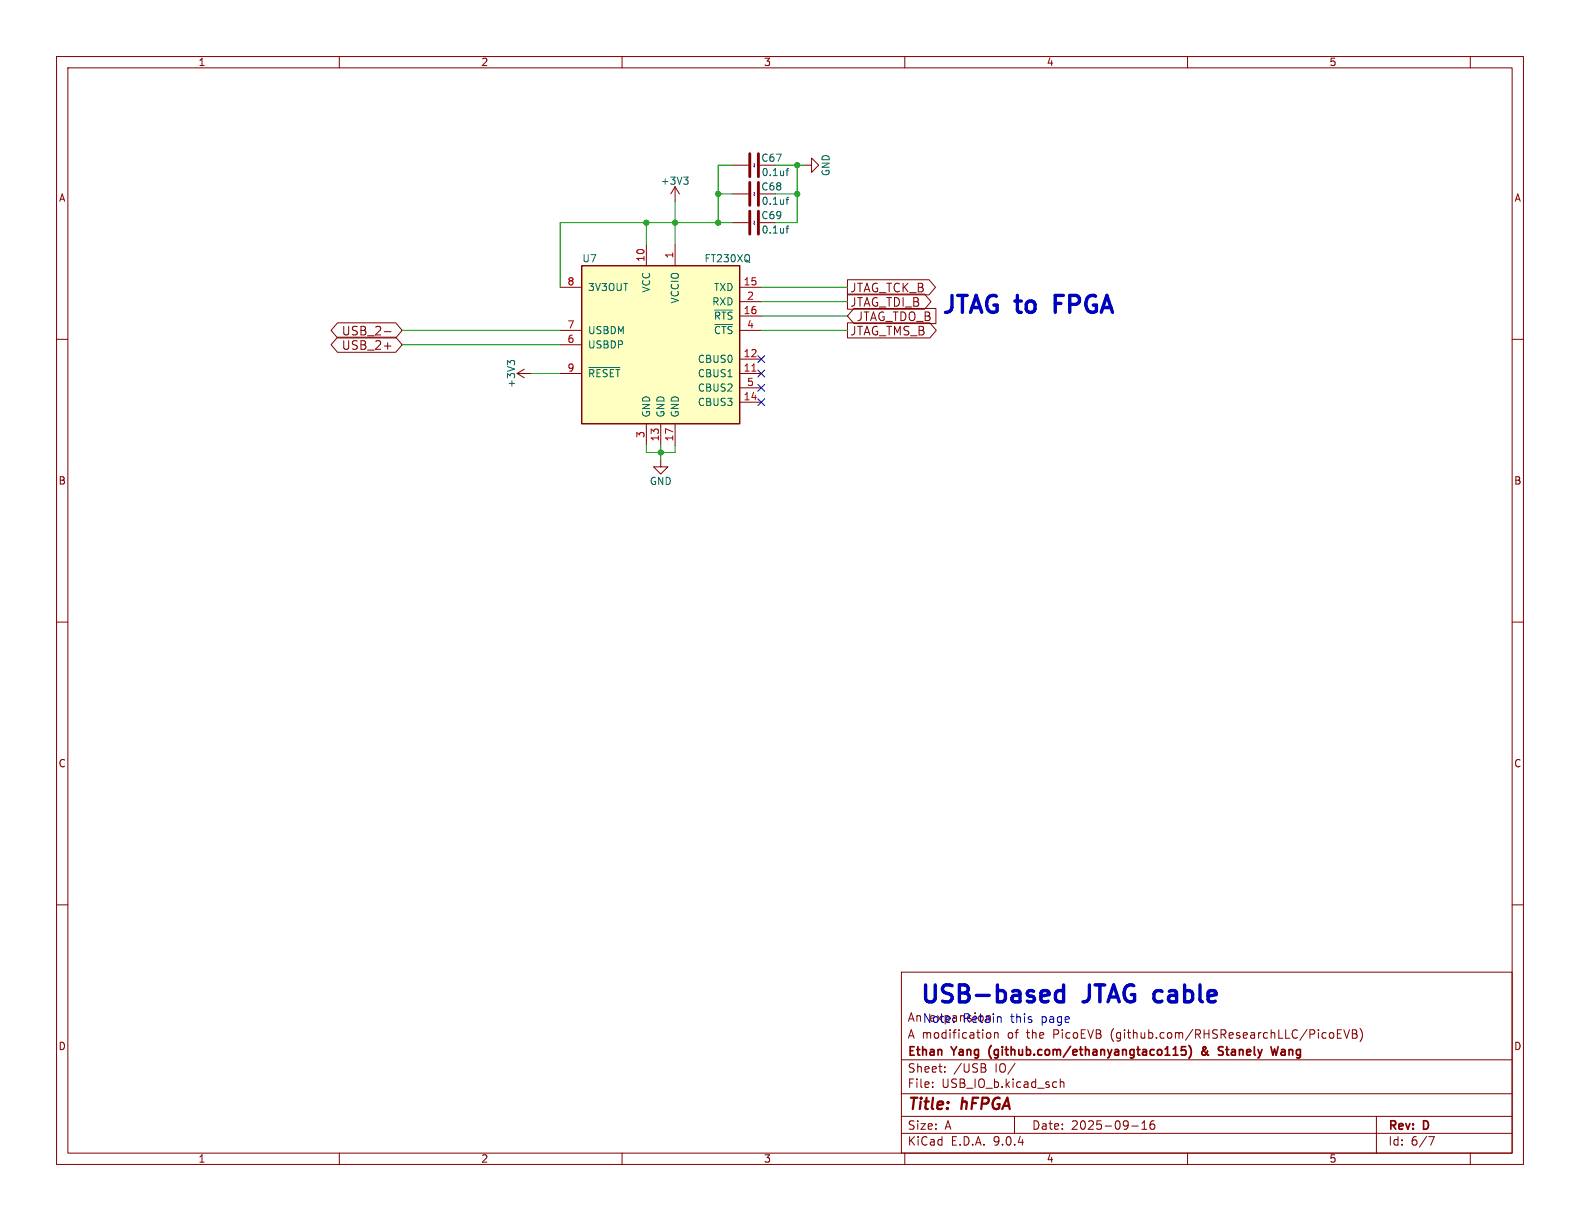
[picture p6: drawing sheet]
(kicad_sch
 (version 20250114)
 (generator "eeschema")
 (generator_version "9.0")
 (paper "A")
 (title_block
  (title "hFPGA")
  (date "2025-09-16")
  (rev "D")
  (company "Ethan Yang (github.com/ethanyangtaco115) & Stanely Wang")
  (comment 1 "A modification of the PicoEVB (github.com/RHSResearchLLC/PicoEVB)")
  (comment 2 "An expansion"))
 (lib_symbols
  (symbol "+3V3_1"
   (power)
   (pin_names
    (offset 0)) (exclude_from_sim no) (in_bom yes) (on_board yes)
   (property "Reference" "#PWR" (at 0 -3.81 0) (effects (font (size 1.27 1.27)) (hide yes)))
   (property "Value" "+3V3" (at 0 3.556 0) (effects (font (size 1.27 1.27))))
   (property "Footprint" "" (at 0 0 0) (effects (font (size 1.27 1.27)) (hide yes)))
   (property "Datasheet" "" (at 0 0 0) (effects (font (size 1.27 1.27)) (hide yes)))
   (property "Description" "" (at 0 0 0) (effects (font (size 1.27 1.27)) (hide yes)))
   (property "Field5" "" (at 0 0 0) (effects (font (size 1.27 1.27)) (hide yes)))
   (symbol "+3V3_1_0_1"
    (polyline (pts (xy -0.762 1.27) (xy 0 2.54)) (stroke (width 0) (type solid)) (fill (type none)))
    (polyline (pts (xy 0 2.54) (xy 0.762 1.27)) (stroke (width 0) (type solid)) (fill (type none)))
    (polyline (pts (xy 0 0) (xy 0 2.54)) (stroke (width 0) (type solid)) (fill (type none))))
   (symbol "+3V3_1_1_1"
    (pin power_in line (at 0 0 90) (length 0) (hide yes) (name "+3V3" (effects (font (size 1.27 1.27)))) (number "1" (effects (font (size 1.27 1.27))))))
   (embedded_fonts no))
  (symbol "+3V3_2"
   (power)
   (pin_names
    (offset 0)) (exclude_from_sim no) (in_bom yes) (on_board yes)
   (property "Reference" "#PWR" (at 0 -3.81 0) (effects (font (size 1.27 1.27)) (hide yes)))
   (property "Value" "+3V3" (at 0 3.556 0) (effects (font (size 1.27 1.27))))
   (property "Footprint" "" (at 0 0 0) (effects (font (size 1.27 1.27)) (hide yes)))
   (property "Datasheet" "" (at 0 0 0) (effects (font (size 1.27 1.27)) (hide yes)))
   (property "Description" "" (at 0 0 0) (effects (font (size 1.27 1.27)) (hide yes)))
   (property "Field5" "" (at 0 0 0) (effects (font (size 1.27 1.27)) (hide yes)))
   (symbol "+3V3_2_0_1"
    (polyline (pts (xy -0.762 1.27) (xy 0 2.54)) (stroke (width 0) (type solid)) (fill (type none)))
    (polyline (pts (xy 0 2.54) (xy 0.762 1.27)) (stroke (width 0) (type solid)) (fill (type none)))
    (polyline (pts (xy 0 0) (xy 0 2.54)) (stroke (width 0) (type solid)) (fill (type none))))
   (symbol "+3V3_2_1_1"
    (pin power_in line (at 0 0 90) (length 0) (hide yes) (name "+3V3" (effects (font (size 1.27 1.27)))) (number "1" (effects (font (size 1.27 1.27))))))
   (embedded_fonts no))
  (symbol "+3V3_3"
   (power)
   (pin_names
    (offset 0)) (exclude_from_sim no) (in_bom yes) (on_board yes)
   (property "Reference" "#PWR051" (at 0 -3.81 0) (effects (font (size 1.27 1.27)) (hide yes)))
   (property "Value" "+3V3" (at 0 3.556 0) (effects (font (size 1.27 1.27))))
   (property "Footprint" "" (at 0 0 0) (effects (font (size 1.27 1.27))))
   (property "Datasheet" "" (at 0 0 0) (effects (font (size 1.27 1.27))))
   (property "Description" "" (at 0 0 0) (effects (font (size 1.27 1.27))))
   (symbol "+3V3_3_0_1"
    (polyline (pts (xy -0.762 1.27) (xy 0 2.54)) (stroke (width 0) (type solid)) (fill (type none)))
    (polyline (pts (xy 0 2.54) (xy 0.762 1.27)) (stroke (width 0) (type solid)) (fill (type none)))
    (polyline (pts (xy 0 0) (xy 0 2.54)) (stroke (width 0) (type solid)) (fill (type none))))
   (symbol "+3V3_3_1_1"
    (pin power_in line (at 0 0 90) (length 0) (hide yes) (name "+3V3" (effects (font (size 1.27 1.27)))) (number "1" (effects (font (size 1.27 1.27))))))
   (embedded_fonts no))
  (symbol "+3V3_4"
   (power)
   (pin_names
    (offset 0)) (exclude_from_sim no) (in_bom yes) (on_board yes)
   (property "Reference" "#PWR052" (at 0 -3.81 0) (effects (font (size 1.27 1.27)) (hide yes)))
   (property "Value" "+3V3" (at 0 3.556 0) (effects (font (size 1.27 1.27))))
   (property "Footprint" "" (at 0 0 0) (effects (font (size 1.27 1.27))))
   (property "Datasheet" "" (at 0 0 0) (effects (font (size 1.27 1.27))))
   (property "Description" "" (at 0 0 0) (effects (font (size 1.27 1.27))))
   (symbol "+3V3_4_0_1"
    (polyline (pts (xy -0.762 1.27) (xy 0 2.54)) (stroke (width 0) (type solid)) (fill (type none)))
    (polyline (pts (xy 0 2.54) (xy 0.762 1.27)) (stroke (width 0) (type solid)) (fill (type none)))
    (polyline (pts (xy 0 0) (xy 0 2.54)) (stroke (width 0) (type solid)) (fill (type none))))
   (symbol "+3V3_4_1_1"
    (pin power_out line (at 0 0 90) (length 0) (hide yes) (name "+3V3" (effects (font (size 1.27 1.27)))) (number "1" (effects (font (size 1.27 1.27))))))
   (embedded_fonts no))
  (symbol "C_1"
   (pin_numbers (hide yes))
   (pin_names
    (offset 0.254)) (exclude_from_sim no) (in_bom yes) (on_board yes)
   (property "Reference" "C" (at 0.635 2.54 0) (effects (font (size 1.27 1.27)) (justify left)))
   (property "Value" "C" (at 0.635 -2.54 0) (effects (font (size 1.27 1.27)) (justify left)))
   (property "Footprint" "" (at 0.9652 -3.81 0) (effects (font (size 1.27 1.27)) (hide yes)))
   (property "Datasheet" "" (at 0 0 0) (effects (font (size 1.27 1.27)) (hide yes)))
   (property "Description" "" (at 0 0 0) (effects (font (size 1.27 1.27)) (hide yes)))
   (property "Field5" "" (at 0 0 0) (effects (font (size 1.27 1.27)) (hide yes)))
   (symbol "C_1_0_1"
    (polyline (pts (xy -2.032 0.762) (xy 2.032 0.762)) (stroke (width 0.508) (type solid)) (fill (type none)))
    (polyline (pts (xy -2.032 -0.762) (xy 2.032 -0.762)) (stroke (width 0.508) (type solid)) (fill (type none))))
   (symbol "C_1_1_1"
    (pin passive line (at 0 3.81 270) (length 2.794) (name "~" (effects (font (size 1.27 1.27)))) (number "1" (effects (font (size 1.27 1.27)))))
    (pin passive line (at 0 -3.81 90) (length 2.794) (name "~" (effects (font (size 1.27 1.27)))) (number "2" (effects (font (size 1.27 1.27))))))
   (embedded_fonts no))
  (symbol "C_2"
   (pin_numbers (hide yes))
   (pin_names
    (offset 0.254)) (exclude_from_sim no) (in_bom yes) (on_board yes)
   (property "Reference" "C" (at 0.635 2.54 0) (effects (font (size 1.27 1.27)) (justify left)))
   (property "Value" "C" (at 0.635 -2.54 0) (effects (font (size 1.27 1.27)) (justify left)))
   (property "Footprint" "" (at 0.9652 -3.81 0) (effects (font (size 1.27 1.27)) (hide yes)))
   (property "Datasheet" "" (at 0 0 0) (effects (font (size 1.27 1.27)) (hide yes)))
   (property "Description" "" (at 0 0 0) (effects (font (size 1.27 1.27)) (hide yes)))
   (property "Field5" "" (at 0 0 0) (effects (font (size 1.27 1.27)) (hide yes)))
   (symbol "C_2_0_1"
    (polyline (pts (xy -2.032 0.762) (xy 2.032 0.762)) (stroke (width 0.508) (type solid)) (fill (type none)))
    (polyline (pts (xy -2.032 -0.762) (xy 2.032 -0.762)) (stroke (width 0.508) (type solid)) (fill (type none))))
   (symbol "C_2_1_1"
    (pin passive line (at 0 3.81 270) (length 2.794) (name "~" (effects (font (size 1.27 1.27)))) (number "1" (effects (font (size 1.27 1.27)))))
    (pin passive line (at 0 -3.81 90) (length 2.794) (name "~" (effects (font (size 1.27 1.27)))) (number "2" (effects (font (size 1.27 1.27))))))
   (embedded_fonts no))
  (symbol "C_3"
   (pin_numbers (hide yes))
   (pin_names
    (offset 0.254)) (exclude_from_sim no) (in_bom yes) (on_board yes)
   (property "Reference" "C" (at 0.635 2.54 0) (effects (font (size 1.27 1.27)) (justify left)))
   (property "Value" "C" (at 0.635 -2.54 0) (effects (font (size 1.27 1.27)) (justify left)))
   (property "Footprint" "" (at 0.9652 -3.81 0) (effects (font (size 1.27 1.27)) (hide yes)))
   (property "Datasheet" "" (at 0 0 0) (effects (font (size 1.27 1.27)) (hide yes)))
   (property "Description" "" (at 0 0 0) (effects (font (size 1.27 1.27)) (hide yes)))
   (property "Field5" "" (at 0 0 0) (effects (font (size 1.27 1.27)) (hide yes)))
   (symbol "C_3_0_1"
    (polyline (pts (xy -2.032 0.762) (xy 2.032 0.762)) (stroke (width 0.508) (type solid)) (fill (type none)))
    (polyline (pts (xy -2.032 -0.762) (xy 2.032 -0.762)) (stroke (width 0.508) (type solid)) (fill (type none))))
   (symbol "C_3_1_1"
    (pin passive line (at 0 3.81 270) (length 2.794) (name "~" (effects (font (size 1.27 1.27)))) (number "1" (effects (font (size 1.27 1.27)))))
    (pin passive line (at 0 -3.81 90) (length 2.794) (name "~" (effects (font (size 1.27 1.27)))) (number "2" (effects (font (size 1.27 1.27))))))
   (embedded_fonts no))
  (symbol "C_4"
   (pin_numbers (hide yes))
   (pin_names
    (offset 0.254)) (exclude_from_sim no) (in_bom yes) (on_board yes)
   (property "Reference" "C" (at 0.635 2.54 0) (effects (font (size 1.27 1.27)) (justify left)))
   (property "Value" "C" (at 0.635 -2.54 0) (effects (font (size 1.27 1.27)) (justify left)))
   (property "Footprint" "" (at 0.9652 -3.81 0) (effects (font (size 1.27 1.27)) (hide yes)))
   (property "Datasheet" "" (at 0 0 0) (effects (font (size 1.27 1.27)) (hide yes)))
   (property "Description" "" (at 0 0 0) (effects (font (size 1.27 1.27)) (hide yes)))
   (property "Field5" "" (at 0 0 0) (effects (font (size 1.27 1.27)) (hide yes)))
   (symbol "C_4_0_1"
    (polyline (pts (xy -2.032 0.762) (xy 2.032 0.762)) (stroke (width 0.508) (type solid)) (fill (type none)))
    (polyline (pts (xy -2.032 -0.762) (xy 2.032 -0.762)) (stroke (width 0.508) (type solid)) (fill (type none))))
   (symbol "C_4_1_1"
    (pin passive line (at 0 3.81 270) (length 2.794) (name "~" (effects (font (size 1.27 1.27)))) (number "1" (effects (font (size 1.27 1.27)))))
    (pin passive line (at 0 -3.81 90) (length 2.794) (name "~" (effects (font (size 1.27 1.27)))) (number "2" (effects (font (size 1.27 1.27))))))
   (embedded_fonts no))
  (symbol "C_5"
   (pin_numbers (hide yes))
   (pin_names
    (offset 0.254)) (exclude_from_sim no) (in_bom yes) (on_board yes)
   (property "Reference" "C" (at 0.635 2.54 0) (effects (font (size 1.27 1.27)) (justify left)))
   (property "Value" "C" (at 0.635 -2.54 0) (effects (font (size 1.27 1.27)) (justify left)))
   (property "Footprint" "" (at 0.9652 -3.81 0) (effects (font (size 1.27 1.27)) (hide yes)))
   (property "Datasheet" "" (at 0 0 0) (effects (font (size 1.27 1.27)) (hide yes)))
   (property "Description" "" (at 0 0 0) (effects (font (size 1.27 1.27)) (hide yes)))
   (property "Field5" "" (at 0 0 0) (effects (font (size 1.27 1.27)) (hide yes)))
   (symbol "C_5_0_1"
    (polyline (pts (xy -2.032 0.762) (xy 2.032 0.762)) (stroke (width 0.508) (type solid)) (fill (type none)))
    (polyline (pts (xy -2.032 -0.762) (xy 2.032 -0.762)) (stroke (width 0.508) (type solid)) (fill (type none))))
   (symbol "C_5_1_1"
    (pin passive line (at 0 3.81 270) (length 2.794) (name "~" (effects (font (size 1.27 1.27)))) (number "1" (effects (font (size 1.27 1.27)))))
    (pin passive line (at 0 -3.81 90) (length 2.794) (name "~" (effects (font (size 1.27 1.27)))) (number "2" (effects (font (size 1.27 1.27))))))
   (embedded_fonts no))
  (symbol "C_6"
   (pin_numbers (hide yes))
   (pin_names
    (offset 0.254)) (exclude_from_sim no) (in_bom yes) (on_board yes)
   (property "Reference" "C" (at 0.635 2.54 0) (effects (font (size 1.27 1.27)) (justify left)))
   (property "Value" "C" (at 0.635 -2.54 0) (effects (font (size 1.27 1.27)) (justify left)))
   (property "Footprint" "" (at 0.9652 -3.81 0) (effects (font (size 1.27 1.27)) (hide yes)))
   (property "Datasheet" "" (at 0 0 0) (effects (font (size 1.27 1.27)) (hide yes)))
   (property "Description" "" (at 0 0 0) (effects (font (size 1.27 1.27)) (hide yes)))
   (property "Field5" "" (at 0 0 0) (effects (font (size 1.27 1.27)) (hide yes)))
   (symbol "C_6_0_1"
    (polyline (pts (xy -2.032 0.762) (xy 2.032 0.762)) (stroke (width 0.508) (type solid)) (fill (type none)))
    (polyline (pts (xy -2.032 -0.762) (xy 2.032 -0.762)) (stroke (width 0.508) (type solid)) (fill (type none))))
   (symbol "C_6_1_1"
    (pin passive line (at 0 3.81 270) (length 2.794) (name "~" (effects (font (size 1.27 1.27)))) (number "1" (effects (font (size 1.27 1.27)))))
    (pin passive line (at 0 -3.81 90) (length 2.794) (name "~" (effects (font (size 1.27 1.27)))) (number "2" (effects (font (size 1.27 1.27))))))
   (embedded_fonts no))
  (symbol "FT230XQ_1"
   (pin_names
    (offset 1.016)) (exclude_from_sim no) (in_bom yes) (on_board yes)
   (property "Reference" "U" (at -13.97 15.24 0) (effects (font (size 1.27 1.27)) (justify left)))
   (property "Value" "FT230XQ" (at 7.62 15.24 0) (effects (font (size 1.27 1.27)) (justify left)))
   (property "Footprint" "QFN-16" (at 0 0 0) (effects (font (size 1.27 1.27)) (hide yes)))
   (property "Datasheet" "" (at 0 0 0) (effects (font (size 1.27 1.27)) (hide yes)))
   (property "Description" "" (at 0 0 0) (effects (font (size 1.27 1.27)) (hide yes)))
   (property "Field5" "" (at 0 0 0) (effects (font (size 1.27 1.27)) (hide yes)))
   (symbol "FT230XQ_1_0_1"
    (rectangle (start -13.97 13.97) (end 13.97 -13.97) (stroke (width 0.254) (type solid)) (fill (type background))))
   (symbol "FT230XQ_1_1_1"
    (pin power_out line (at -17.78 10.16 0) (length 3.81) (name "3V3OUT" (effects (font (size 1.27 1.27)))) (number "8" (effects (font (size 1.27 1.27)))))
    (pin bidirectional line (at -17.78 2.54 0) (length 3.81) (name "USBDM" (effects (font (size 1.27 1.27)))) (number "7" (effects (font (size 1.27 1.27)))))
    (pin bidirectional line (at -17.78 0 0) (length 3.81) (name "USBDP" (effects (font (size 1.27 1.27)))) (number "6" (effects (font (size 1.27 1.27)))))
    (pin input line (at -17.78 -5.08 0) (length 3.81) (name "~{RESET}" (effects (font (size 1.27 1.27)))) (number "9" (effects (font (size 1.27 1.27)))))
    (pin power_in line (at -2.54 17.78 270) (length 3.81) (name "VCC" (effects (font (size 1.27 1.27)))) (number "10" (effects (font (size 1.27 1.27)))))
    (pin power_in line (at -2.54 -17.78 90) (length 3.81) (name "GND" (effects (font (size 1.27 1.27)))) (number "3" (effects (font (size 1.27 1.27)))))
    (pin power_in line (at 0 -17.78 90) (length 3.81) (name "GND" (effects (font (size 1.27 1.27)))) (number "13" (effects (font (size 1.27 1.27)))))
    (pin power_in line (at 2.54 17.78 270) (length 3.81) (name "VCCIO" (effects (font (size 1.27 1.27)))) (number "1" (effects (font (size 1.27 1.27)))))
    (pin power_in line (at 2.54 -17.78 90) (length 3.81) (name "GND" (effects (font (size 1.27 1.27)))) (number "17" (effects (font (size 1.27 1.27)))))
    (pin output line (at 17.78 10.16 180) (length 3.81) (name "TXD" (effects (font (size 1.27 1.27)))) (number "15" (effects (font (size 1.27 1.27)))))
    (pin input line (at 17.78 7.62 180) (length 3.81) (name "RXD" (effects (font (size 1.27 1.27)))) (number "2" (effects (font (size 1.27 1.27)))))
    (pin input line (at 17.78 5.08 180) (length 3.81) (name "~{RTS}" (effects (font (size 1.27 1.27)))) (number "16" (effects (font (size 1.27 1.27)))))
    (pin input line (at 17.78 2.54 180) (length 3.81) (name "~{CTS}" (effects (font (size 1.27 1.27)))) (number "4" (effects (font (size 1.27 1.27)))))
    (pin bidirectional line (at 17.78 -2.54 180) (length 3.81) (name "CBUS0" (effects (font (size 1.27 1.27)))) (number "12" (effects (font (size 1.27 1.27)))))
    (pin bidirectional line (at 17.78 -5.08 180) (length 3.81) (name "CBUS1" (effects (font (size 1.27 1.27)))) (number "11" (effects (font (size 1.27 1.27)))))
    (pin bidirectional line (at 17.78 -7.62 180) (length 3.81) (name "CBUS2" (effects (font (size 1.27 1.27)))) (number "5" (effects (font (size 1.27 1.27)))))
    (pin bidirectional line (at 17.78 -10.16 180) (length 3.81) (name "CBUS3" (effects (font (size 1.27 1.27)))) (number "14" (effects (font (size 1.27 1.27))))))
   (embedded_fonts no))
  (symbol "FT230XQ_2"
   (pin_names
    (offset 1.016)) (exclude_from_sim no) (in_bom yes) (on_board yes)
   (property "Reference" "U" (at -13.97 15.24 0) (effects (font (size 1.27 1.27)) (justify left)))
   (property "Value" "FT230XQ" (at 7.62 15.24 0) (effects (font (size 1.27 1.27)) (justify left)))
   (property "Footprint" "QFN-16" (at 0 0 0) (effects (font (size 1.27 1.27)) (hide yes)))
   (property "Datasheet" "" (at 0 0 0) (effects (font (size 1.27 1.27)) (hide yes)))
   (property "Description" "" (at 0 0 0) (effects (font (size 1.27 1.27)) (hide yes)))
   (property "Field5" "" (at 0 0 0) (effects (font (size 1.27 1.27)) (hide yes)))
   (symbol "FT230XQ_2_0_1"
    (rectangle (start -13.97 13.97) (end 13.97 -13.97) (stroke (width 0.254) (type solid)) (fill (type background))))
   (symbol "FT230XQ_2_1_1"
    (pin power_out line (at -17.78 10.16 0) (length 3.81) (name "3V3OUT" (effects (font (size 1.27 1.27)))) (number "8" (effects (font (size 1.27 1.27)))))
    (pin bidirectional line (at -17.78 2.54 0) (length 3.81) (name "USBDM" (effects (font (size 1.27 1.27)))) (number "7" (effects (font (size 1.27 1.27)))))
    (pin bidirectional line (at -17.78 0 0) (length 3.81) (name "USBDP" (effects (font (size 1.27 1.27)))) (number "6" (effects (font (size 1.27 1.27)))))
    (pin input line (at -17.78 -5.08 0) (length 3.81) (name "~{RESET}" (effects (font (size 1.27 1.27)))) (number "9" (effects (font (size 1.27 1.27)))))
    (pin power_in line (at -2.54 17.78 270) (length 3.81) (name "VCC" (effects (font (size 1.27 1.27)))) (number "10" (effects (font (size 1.27 1.27)))))
    (pin power_in line (at -2.54 -17.78 90) (length 3.81) (name "GND" (effects (font (size 1.27 1.27)))) (number "3" (effects (font (size 1.27 1.27)))))
    (pin power_in line (at 0 -17.78 90) (length 3.81) (name "GND" (effects (font (size 1.27 1.27)))) (number "13" (effects (font (size 1.27 1.27)))))
    (pin power_in line (at 2.54 17.78 270) (length 3.81) (name "VCCIO" (effects (font (size 1.27 1.27)))) (number "1" (effects (font (size 1.27 1.27)))))
    (pin power_in line (at 2.54 -17.78 90) (length 3.81) (name "GND" (effects (font (size 1.27 1.27)))) (number "17" (effects (font (size 1.27 1.27)))))
    (pin output line (at 17.78 10.16 180) (length 3.81) (name "TXD" (effects (font (size 1.27 1.27)))) (number "15" (effects (font (size 1.27 1.27)))))
    (pin input line (at 17.78 7.62 180) (length 3.81) (name "RXD" (effects (font (size 1.27 1.27)))) (number "2" (effects (font (size 1.27 1.27)))))
    (pin input line (at 17.78 5.08 180) (length 3.81) (name "~{RTS}" (effects (font (size 1.27 1.27)))) (number "16" (effects (font (size 1.27 1.27)))))
    (pin input line (at 17.78 2.54 180) (length 3.81) (name "~{CTS}" (effects (font (size 1.27 1.27)))) (number "4" (effects (font (size 1.27 1.27)))))
    (pin bidirectional line (at 17.78 -2.54 180) (length 3.81) (name "CBUS0" (effects (font (size 1.27 1.27)))) (number "12" (effects (font (size 1.27 1.27)))))
    (pin bidirectional line (at 17.78 -5.08 180) (length 3.81) (name "CBUS1" (effects (font (size 1.27 1.27)))) (number "11" (effects (font (size 1.27 1.27)))))
    (pin bidirectional line (at 17.78 -7.62 180) (length 3.81) (name "CBUS2" (effects (font (size 1.27 1.27)))) (number "5" (effects (font (size 1.27 1.27)))))
    (pin bidirectional line (at 17.78 -10.16 180) (length 3.81) (name "CBUS3" (effects (font (size 1.27 1.27)))) (number "14" (effects (font (size 1.27 1.27))))))
   (embedded_fonts no))
  (symbol "GND_1"
   (power)
   (pin_names
    (offset 0)) (exclude_from_sim no) (in_bom yes) (on_board yes)
   (property "Reference" "#PWR" (at 0 -6.35 0) (effects (font (size 1.27 1.27)) (hide yes)))
   (property "Value" "GND" (at 0 -3.81 0) (effects (font (size 1.27 1.27))))
   (property "Footprint" "" (at 0 0 0) (effects (font (size 1.27 1.27)) (hide yes)))
   (property "Datasheet" "" (at 0 0 0) (effects (font (size 1.27 1.27)) (hide yes)))
   (property "Description" "" (at 0 0 0) (effects (font (size 1.27 1.27)) (hide yes)))
   (property "Field5" "" (at 0 0 0) (effects (font (size 1.27 1.27)) (hide yes)))
   (symbol "GND_1_0_1"
    (polyline (pts (xy 0 0) (xy 0 -1.27) (xy 1.27 -1.27) (xy 0 -2.54) (xy -1.27 -1.27) (xy 0 -1.27)) (stroke (width 0) (type solid)) (fill (type none))))
   (symbol "GND_1_1_1"
    (pin power_in line (at 0 0 270) (length 0) (hide yes) (name "GND" (effects (font (size 1.27 1.27)))) (number "1" (effects (font (size 1.27 1.27))))))
   (embedded_fonts no))
  (symbol "GND_2"
   (power)
   (pin_names
    (offset 0)) (exclude_from_sim no) (in_bom yes) (on_board yes)
   (property "Reference" "#PWR" (at 0 -6.35 0) (effects (font (size 1.27 1.27)) (hide yes)))
   (property "Value" "GND" (at 0 -3.81 0) (effects (font (size 1.27 1.27))))
   (property "Footprint" "" (at 0 0 0) (effects (font (size 1.27 1.27)) (hide yes)))
   (property "Datasheet" "" (at 0 0 0) (effects (font (size 1.27 1.27)) (hide yes)))
   (property "Description" "" (at 0 0 0) (effects (font (size 1.27 1.27)) (hide yes)))
   (property "Field5" "" (at 0 0 0) (effects (font (size 1.27 1.27)) (hide yes)))
   (symbol "GND_2_0_1"
    (polyline (pts (xy 0 0) (xy 0 -1.27) (xy 1.27 -1.27) (xy 0 -2.54) (xy -1.27 -1.27) (xy 0 -1.27)) (stroke (width 0) (type solid)) (fill (type none))))
   (symbol "GND_2_1_1"
    (pin power_in line (at 0 0 270) (length 0) (hide yes) (name "GND" (effects (font (size 1.27 1.27)))) (number "1" (effects (font (size 1.27 1.27))))))
   (embedded_fonts no))
  (symbol "GND_3"
   (power)
   (pin_names
    (offset 0)) (exclude_from_sim no) (in_bom yes) (on_board yes)
   (property "Reference" "#PWR" (at 0 -6.35 0) (effects (font (size 1.27 1.27)) (hide yes)))
   (property "Value" "GND" (at 0 -3.81 0) (effects (font (size 1.27 1.27))))
   (property "Footprint" "" (at 0 0 0) (effects (font (size 1.27 1.27)) (hide yes)))
   (property "Datasheet" "" (at 0 0 0) (effects (font (size 1.27 1.27)) (hide yes)))
   (property "Description" "" (at 0 0 0) (effects (font (size 1.27 1.27)) (hide yes)))
   (property "Field5" "" (at 0 0 0) (effects (font (size 1.27 1.27)) (hide yes)))
   (symbol "GND_3_0_1"
    (polyline (pts (xy 0 0) (xy 0 -1.27) (xy 1.27 -1.27) (xy 0 -2.54) (xy -1.27 -1.27) (xy 0 -1.27)) (stroke (width 0) (type solid)) (fill (type none))))
   (symbol "GND_3_1_1"
    (pin power_in line (at 0 0 270) (length 0) (hide yes) (name "GND" (effects (font (size 1.27 1.27)))) (number "1" (effects (font (size 1.27 1.27))))))
   (embedded_fonts no))
  (symbol "GND_4"
   (power)
   (pin_names
    (offset 0)) (exclude_from_sim no) (in_bom yes) (on_board yes)
   (property "Reference" "#PWR" (at 0 -6.35 0) (effects (font (size 1.27 1.27)) (hide yes)))
   (property "Value" "GND" (at 0 -3.81 0) (effects (font (size 1.27 1.27))))
   (property "Footprint" "" (at 0 0 0) (effects (font (size 1.27 1.27)) (hide yes)))
   (property "Datasheet" "" (at 0 0 0) (effects (font (size 1.27 1.27)) (hide yes)))
   (property "Description" "" (at 0 0 0) (effects (font (size 1.27 1.27)) (hide yes)))
   (property "Field5" "" (at 0 0 0) (effects (font (size 1.27 1.27)) (hide yes)))
   (symbol "GND_4_0_1"
    (polyline (pts (xy 0 0) (xy 0 -1.27) (xy 1.27 -1.27) (xy 0 -2.54) (xy -1.27 -1.27) (xy 0 -1.27)) (stroke (width 0) (type solid)) (fill (type none))))
   (symbol "GND_4_1_1"
    (pin power_in line (at 0 0 270) (length 0) (hide yes) (name "GND" (effects (font (size 1.27 1.27)))) (number "1" (effects (font (size 1.27 1.27))))))
   (embedded_fonts no)))
 (text "USB-based JTAG cable "
  (exclude_from_sim no)
  (at 162.56 177.8 0)
  (effects (font (size 2.9972 2.9972) (thickness 0.5994)
    (bold yes)) (justify left bottom)))
 (text "JTAG to FPGA"
  (exclude_from_sim no)
  (at 166.37 55.88 0)
  (effects (font (size 2.9972 2.9972) (thickness 0.5994)
    (bold yes)) (justify left bottom)))
 (text "Note: Retain this page"
  (exclude_from_sim no)
  (at 176.276 180.34 0)
  (effects (font (size 1.524 1.524))))
 (junction
  (at 127 34.29)
  (diameter 0)
  (color 0 0 0 0))
 (junction
  (at 116.84 80.01)
  (diameter 0)
  (color 0 0 0 0))
 (junction
  (at 140.97 34.29)
  (diameter 0)
  (color 0 0 0 0))
 (junction
  (at 127 39.37)
  (diameter 0)
  (color 0 0 0 0))
 (junction
  (at 119.38 39.37)
  (diameter 0)
  (color 0 0 0 0))
 (junction
  (at 114.3 39.37)
  (diameter 0)
  (color 0 0 0 0))
 (junction
  (at 140.97 29.21)
  (diameter 0)
  (color 0 0 0 0))
 (no_connect
  (at 134.62 66.04))
 (no_connect
  (at 134.62 71.12))
 (no_connect
  (at 134.62 68.58))
 (no_connect
  (at 134.62 63.5))
 (wire
  (pts (xy 129.54 34.29) (xy 127 34.29))
  (stroke (width 0) (type default)))
 (wire
  (pts (xy 114.3 80.01) (xy 116.84 80.01))
  (stroke (width 0) (type default)))
 (wire
  (pts (xy 119.38 39.37) (xy 127 39.37))
  (stroke (width 0) (type default)))
 (wire
  (pts (xy 114.3 39.37) (xy 119.38 39.37))
  (stroke (width 0) (type default)))
 (wire
  (pts (xy 137.16 34.29) (xy 140.97 34.29))
  (stroke (width 0) (type default)))
 (wire
  (pts (xy 127 29.21) (xy 127 34.29))
  (stroke (width 0) (type default)))
 (wire
  (pts (xy 134.62 53.34) (xy 149.86 53.34))
  (stroke (width 0) (type default)))
 (wire
  (pts (xy 137.16 29.21) (xy 140.97 29.21))
  (stroke (width 0) (type default)))
 (wire
  (pts (xy 116.84 80.01) (xy 116.84 81.28))
  (stroke (width 0) (type default)))
 (wire
  (pts (xy 99.06 39.37) (xy 114.3 39.37))
  (stroke (width 0) (type default)))
 (wire
  (pts (xy 140.97 39.37) (xy 137.16 39.37))
  (stroke (width 0) (type default)))
 (wire
  (pts (xy 119.38 80.01) (xy 119.38 78.74))
  (stroke (width 0) (type default)))
 (wire
  (pts (xy 134.62 58.42) (xy 149.86 58.42))
  (stroke (width 0) (type default)))
 (wire
  (pts (xy 114.3 43.18) (xy 114.3 39.37))
  (stroke (width 0) (type default)))
 (wire
  (pts (xy 127 34.29) (xy 127 39.37))
  (stroke (width 0) (type default)))
 (wire
  (pts (xy 134.62 55.88) (xy 149.86 55.88))
  (stroke (width 0) (type default)))
 (wire
  (pts (xy 119.38 35.56) (xy 119.38 39.37))
  (stroke (width 0) (type default)))
 (wire
  (pts (xy 140.97 29.21) (xy 140.97 34.29))
  (stroke (width 0) (type default)))
 (wire
  (pts (xy 140.97 29.21) (xy 142.24 29.21))
  (stroke (width 0) (type default)))
 (wire
  (pts (xy 99.06 60.96) (xy 71.12 60.96))
  (stroke (width 0) (type default)))
 (wire
  (pts (xy 129.54 29.21) (xy 127 29.21))
  (stroke (width 0) (type default)))
 (wire
  (pts (xy 116.84 78.74) (xy 116.84 80.01))
  (stroke (width 0) (type default)))
 (wire
  (pts (xy 99.06 50.8) (xy 99.06 39.37))
  (stroke (width 0) (type default)))
 (wire
  (pts (xy 140.97 34.29) (xy 140.97 39.37))
  (stroke (width 0) (type default)))
 (wire
  (pts (xy 116.84 80.01) (xy 119.38 80.01))
  (stroke (width 0) (type default)))
 (wire
  (pts (xy 119.38 39.37) (xy 119.38 43.18))
  (stroke (width 0) (type default)))
 (wire
  (pts (xy 134.62 50.8) (xy 149.86 50.8))
  (stroke (width 0) (type default)))
 (wire
  (pts (xy 99.06 58.42) (xy 71.12 58.42))
  (stroke (width 0) (type default)))
 (wire
  (pts (xy 114.3 78.74) (xy 114.3 80.01))
  (stroke (width 0) (type default)))
 (wire
  (pts (xy 99.06 66.04) (xy 93.98 66.04))
  (stroke (width 0) (type default)))
 (wire
  (pts (xy 127 39.37) (xy 129.54 39.37))
  (stroke (width 0) (type default)))
 (global_label "USB_2+"
  (shape bidirectional)
  (at 71.12 60.96 180)
  (effects (font (size 1.524 1.524)) (justify right))
  (property "Intersheetrefs" "${INTERSHEET_REFS}" (at 71.12 60.96 0) (effects (font (size 1.27 1.27)) (hide yes))))
 (global_label "JTAG_TCK_B"
  (shape output)
  (at 149.86 50.8 0)
  (effects (font (size 1.524 1.524)) (justify left))
  (property "Intersheetrefs" "${INTERSHEET_REFS}" (at 149.86 50.8 0) (effects (font (size 1.27 1.27)) (hide yes))))
 (global_label "JTAG_TMS_B"
  (shape output)
  (at 149.86 58.42 0)
  (effects (font (size 1.524 1.524)) (justify left))
  (property "Intersheetrefs" "${INTERSHEET_REFS}" (at 149.86 58.42 0) (effects (font (size 1.27 1.27)) (hide yes))))
 (global_label "JTAG_TDI_B"
  (shape output)
  (at 149.86 53.34 0)
  (effects (font (size 1.524 1.524)) (justify left))
  (property "Intersheetrefs" "${INTERSHEET_REFS}" (at 149.86 53.34 0) (effects (font (size 1.27 1.27)) (hide yes))))
 (global_label "USB_2-"
  (shape bidirectional)
  (at 71.12 58.42 180)
  (effects (font (size 1.524 1.524)) (justify right))
  (property "Intersheetrefs" "${INTERSHEET_REFS}" (at 71.12 58.42 0) (effects (font (size 1.27 1.27)) (hide yes))))
 (global_label "JTAG_TDO_B"
  (shape input)
  (at 149.86 55.88 0)
  (effects (font (size 1.524 1.524)) (justify left))
  (property "Intersheetrefs" "${INTERSHEET_REFS}" (at 149.86 55.88 0) (effects (font (size 1.27 1.27)) (hide yes))))
 (symbol
  (lib_name "C_4")
  (lib_id "PicoEVB-rescue:C")
  (at 133.35 29.21 90)
  (unit 1)
  (exclude_from_sim no)
  (in_bom yes)
  (on_board yes)
  (dnp no)
  (property "Reference" "C67" (at 138.43 27.94 90) (effects (font (size 1.27 1.27)) (justify left)))
  (property "Value" "0.1uf" (at 139.7 30.48 90) (effects (font (size 1.27 1.27)) (justify left)))
  (property "Footprint" "SMT:c_0201_least" (at 137.16 28.2448 0) (effects (font (size 1.27 1.27)) (hide yes)))
  (property "Datasheet" "~" (at 133.35 29.21 0) (effects (font (size 1.27 1.27))))
  (property "Description" "" (at 133.35 29.21 0) (effects (font (size 1.27 1.27))))
  (property "MPN" "cc0201krx5r5bb104" (at 133.35 29.21 0) (effects (font (size 1.524 1.524)) (hide yes)))
  (property "MFG" "~" (at 133.35 29.21 0) (effects (font (size 1.524 1.524)) (hide yes)))
  (pin "2")
  (pin "1"))
 (symbol
  (lib_name "GND_3")
  (lib_id "PicoEVB-rescue:GND")
  (at 142.24 29.21 90)
  (unit 1)
  (exclude_from_sim no)
  (in_bom yes)
  (on_board yes)
  (dnp no)
  (property "Reference" "#PWR050" (at 148.59 29.21 0) (effects (font (size 1.27 1.27)) (hide yes)))
  (property "Value" "GND" (at 146.05 29.21 0) (effects (font (size 1.27 1.27))))
  (property "Footprint" "" (at 142.24 29.21 0) (effects (font (size 1.27 1.27))))
  (property "Datasheet" "" (at 142.24 29.21 0) (effects (font (size 1.27 1.27))))
  (property "Description" "" (at 142.24 29.21 0) (effects (font (size 1.27 1.27))))
  (pin "1"))
 (symbol
  (lib_name "C_5")
  (lib_id "PicoEVB-rescue:C")
  (at 133.35 34.29 90)
  (unit 1)
  (exclude_from_sim no)
  (in_bom yes)
  (on_board yes)
  (dnp no)
  (property "Reference" "C68" (at 138.43 33.02 90) (effects (font (size 1.27 1.27)) (justify left)))
  (property "Value" "0.1uf" (at 139.7 35.56 90) (effects (font (size 1.27 1.27)) (justify left)))
  (property "Footprint" "SMT:c_0201_least" (at 137.16 33.3248 0) (effects (font (size 1.27 1.27)) (hide yes)))
  (property "Datasheet" "~" (at 133.35 34.29 0) (effects (font (size 1.27 1.27))))
  (property "Description" "" (at 133.35 34.29 0) (effects (font (size 1.27 1.27))))
  (property "MPN" "cc0201krx5r5bb104" (at 133.35 34.29 0) (effects (font (size 1.524 1.524)) (hide yes)))
  (property "MFG" "~" (at 133.35 34.29 0) (effects (font (size 1.524 1.524)) (hide yes)))
  (pin "1")
  (pin "2"))
 (symbol
  (lib_name "C_6")
  (lib_id "PicoEVB-rescue:C")
  (at 133.35 39.37 90)
  (unit 1)
  (exclude_from_sim no)
  (in_bom yes)
  (on_board yes)
  (dnp no)
  (property "Reference" "C69" (at 138.43 38.1 90) (effects (font (size 1.27 1.27)) (justify left)))
  (property "Value" "0.1uf" (at 139.7 40.64 90) (effects (font (size 1.27 1.27)) (justify left)))
  (property "Footprint" "SMT:c_0201_least" (at 137.16 38.4048 0) (effects (font (size 1.27 1.27)) (hide yes)))
  (property "Datasheet" "~" (at 133.35 39.37 0) (effects (font (size 1.27 1.27))))
  (property "Description" "" (at 133.35 39.37 0) (effects (font (size 1.27 1.27))))
  (property "MPN" "cc0201krx5r5bb104" (at 133.35 39.37 0) (effects (font (size 1.524 1.524)) (hide yes)))
  (property "MFG" "~" (at 133.35 39.37 0) (effects (font (size 1.524 1.524)) (hide yes)))
  (pin "1")
  (pin "2"))
 (symbol
  (lib_name "+3V3_3")
  (lib_id "PicoEVB-rescue:+3V3")
  (at 119.38 35.56 0)
  (unit 1)
  (exclude_from_sim no)
  (in_bom yes)
  (on_board yes)
  (dnp no)
  (property "Reference" "#PWR051" (at 119.38 39.37 0) (effects (font (size 1.27 1.27)) (hide yes)))
  (property "Value" "+3V3" (at 119.38 32.004 0) (effects (font (size 1.27 1.27))))
  (property "Footprint" "" (at 119.38 35.56 0) (effects (font (size 1.27 1.27))))
  (property "Datasheet" "" (at 119.38 35.56 0) (effects (font (size 1.27 1.27))))
  (property "Description" "" (at 119.38 35.56 0) (effects (font (size 1.27 1.27))))
  (pin "1"))
 (symbol
  (lib_name "FT230XQ_2")
  (lib_id "PicoEVB-rescue:FT230XQ")
  (at 116.84 60.96 0)
  (unit 1)
  (exclude_from_sim no)
  (in_bom yes)
  (on_board yes)
  (dnp no)
  (property "Reference" "U7" (at 102.87 45.72 0) (effects (font (size 1.27 1.27)) (justify left)))
  (property "Value" "FT230XQ" (at 124.46 45.72 0) (effects (font (size 1.27 1.27)) (justify left)))
  (property "Footprint" "fp_archive:QFN65P400X400X80-17N" (at 116.84 60.96 0) (effects (font (size 1.27 1.27)) (hide yes)))
  (property "Datasheet" "" (at 116.84 60.96 0) (effects (font (size 1.27 1.27)) (hide yes)))
  (property "Description" "" (at 116.84 60.96 0) (effects (font (size 1.27 1.27))))
  (property "MPN" "FT230XQ" (at 116.84 60.96 0) (effects (font (size 1.524 1.524)) (hide yes)))
  (pin "3")
  (pin "1")
  (pin "2")
  (pin "10")
  (pin "17")
  (pin "8")
  (pin "7")
  (pin "6")
  (pin "9")
  (pin "13")
  (pin "15")
  (pin "14")
  (pin "16")
  (pin "12")
  (pin "11")
  (pin "4")
  (pin "5"))
 (symbol
  (lib_name "GND_4")
  (lib_id "PicoEVB-rescue:GND")
  (at 116.84 81.28 0)
  (unit 1)
  (exclude_from_sim no)
  (in_bom yes)
  (on_board yes)
  (dnp no)
  (property "Reference" "#PWR053" (at 116.84 87.63 0) (effects (font (size 1.27 1.27)) (hide yes)))
  (property "Value" "GND" (at 116.84 85.09 0) (effects (font (size 1.27 1.27))))
  (property "Footprint" "" (at 116.84 81.28 0) (effects (font (size 1.27 1.27))))
  (property "Datasheet" "" (at 116.84 81.28 0) (effects (font (size 1.27 1.27))))
  (property "Description" "" (at 116.84 81.28 0) (effects (font (size 1.27 1.27))))
  (pin "1"))
 (symbol
  (lib_name "+3V3_4")
  (lib_id "PicoEVB-rescue:+3V3")
  (at 93.98 66.04 90)
  (unit 1)
  (exclude_from_sim no)
  (in_bom yes)
  (on_board yes)
  (dnp no)
  (property "Reference" "#PWR052" (at 97.79 66.04 0) (effects (font (size 1.27 1.27)) (hide yes)))
  (property "Value" "+3V3" (at 90.424 66.04 0) (effects (font (size 1.27 1.27))))
  (property "Footprint" "" (at 93.98 66.04 0) (effects (font (size 1.27 1.27))))
  (property "Datasheet" "" (at 93.98 66.04 0) (effects (font (size 1.27 1.27))))
  (property "Description" "" (at 93.98 66.04 0) (effects (font (size 1.27 1.27))))
  (pin "1")))
